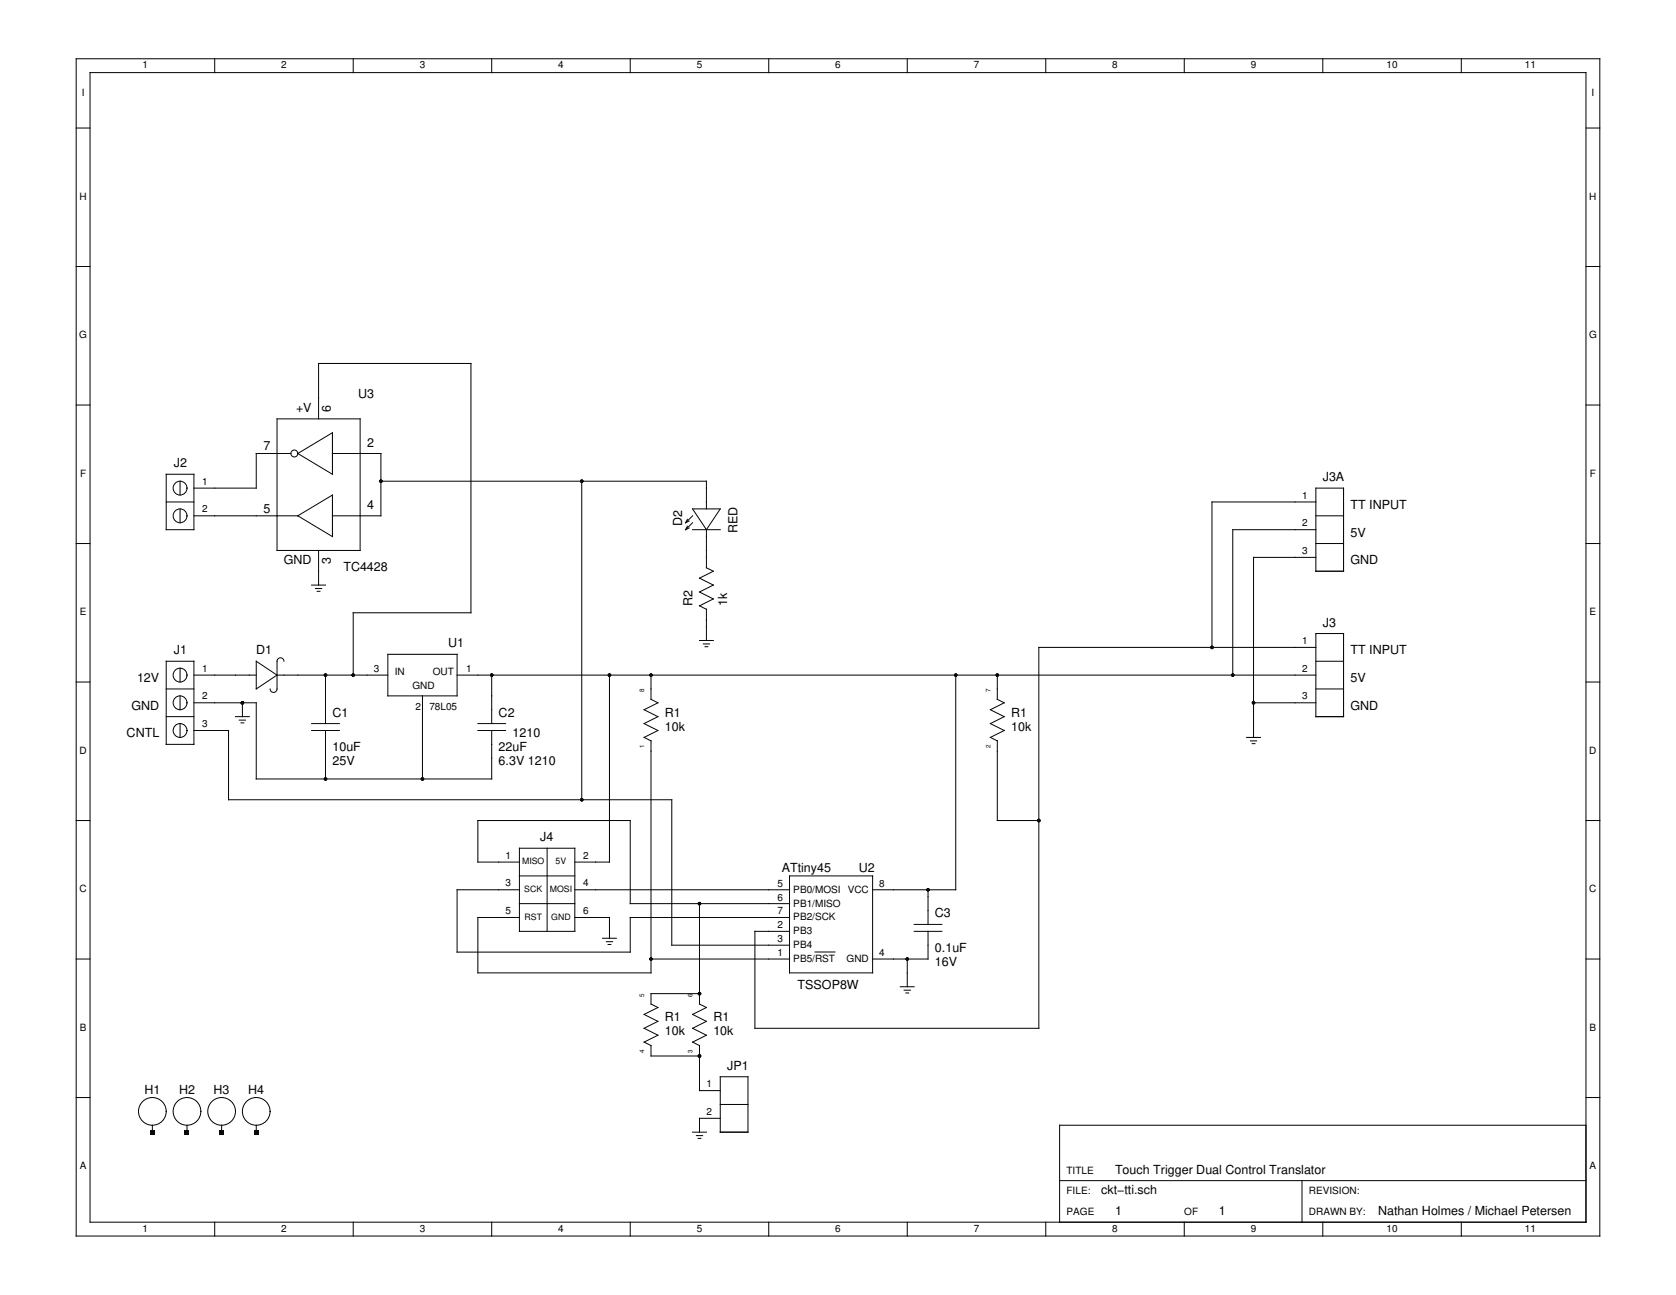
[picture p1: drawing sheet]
<svg xmlns="http://www.w3.org/2000/svg" width="279mm" height="216mm" viewBox="0 0 279 216" stroke-linecap="round" stroke-linejoin="round" font-family="sans-serif">
<g fill="none" stroke="#000" stroke-width=".17">
<path d="M12.7 9.8h254v196.3h-254zM15 12.1h249.4v191.7h-249.4zM35.8 9.8v2.3M58.9 9.8v2.3M82 9.8v2.3M105.1 9.8v2.3M128.2 9.8v2.3M151.2 9.8v2.3M174.3 9.8v2.3M197.4 9.8v2.3M220.5 9.8v2.3M243.6 9.8v2.3"/>
<path d="M12.7 21.3h2.3M264.4 21.3h2.3M12.7 44.4h2.3M264.4 44.4h2.3M12.7 67.5h2.3M27.7 79.1h4.6v9.2h-4.6zM46.2 69.8h13.8v22h-13.8zM48.5 75.6h-5.8v5.8h-10.4M49.6 75.6l5.8-3.5v7zM53.1 69.8v-9.2h25.4v41.6h-19.6v10.4M55.4 75.6h8.1v10.4h-8.1M264.4 67.5h2.3"/>
<path d="M12.7 90.6h2.3M27.7 83.7h4.6M30 80.2v2.3M30 84.8v2.4M32.3 86h17.3M49.6 86l5.8-3.5v7zM52 97.5h2.3M52.6 98.1h1M52.9 98.6h.4M53.1 91.8v5.7M63.5 80.2h54.3v4.6M97 80.2v53.1"/>
<path d="M114.6 87.7l-.3 .6M114.6 86.6l-.3 .6M114.9 88l-.6 .3M114.9 86.9l-.6 .3M115.5 84.8h4.6l-2.3 3.5zM115.5 88.3h4.6M115.5 86l-1.2 1.2M115.5 87.2l-1.2 1.1M117.8 88.3v6.4l1.1 .5-2.3 1.2 2.3 1.1-2.3 1.2 2.3 1.2-2.3 1.1M219.4 90.6h4.6M219.4 88.3h-13.9v24.3M219.4 81.4h4.6v13.8h-4.6z"/>
<path d="M219.4 92.9h-10.4v30M219.4 86h4.6M219.4 83.7h-17.4v24.2M264.4 90.6h2.3M12.7 113.7h2.3M27.7 110.2h4.6v13.9h-4.6zM27.7 114.9h4.6M27.7 119.5h4.6M30 111.4v2.3M30 116v2.3M32.3 112.6h10.4M32.3 117.2h10.4v12.7h39.3v-8.1"/>
<path d="M39.3 119.5h2.3M40.4 117.2v2.3M42.7 110.2l3.5 2.4-3.5 2.3zM46.2 112.6h18.5M47.3 110.2a.58 .58 0 0 0-.5-.5 .58 .58 0 0 0-.6 .5v4.7a.58 .58 0 0 1-.6 .5 .58 .58 0 0 1-.6-.5M54.3 112.6v8M64.7 109.1h11.5v6.9h-11.5zM70.4 116v13.9M76.2 112.6h143.2M82 112.6v8M101.6 112.6v31.1h-5.8M108.5 112.6v4l1.2 .6-2.3 1.1 2.3 1.2-2.3 1.1 2.3 1.2-2.3 1.1 1.1 .6"/>
<path d="M116.6 101l1.2 .6v5.2M116.6 106.8h2.3M117.2 107.4h1.1M117.5 107.8h.5M159.3 112.6v35.7h-13.8M166.3 112.6v4l1.1 .6-2.3 1.1 2.3 1.2-2.3 1.1 2.3 1.2-2.3 1.1 1.2 .6M209 117.2h10.4M219.4 107.9h-46.2v63.5h-47.4v-16.1h5.8M219.4 110.2h4.6M219.4 114.9h4.6M219.4 105.6h4.6v13.9h-4.6zM264.4 113.7h2.3"/>
<path d="M12.7 136.8h2.3M30 120.6v2.3M32.3 121.8h5.8v11.5h73.9v24.3h19.6M39.9 120.1h1M40.2 120.5h.4M52 120.6h4.6M52 121.8h4.6M54.3 121.8v8.1M79.7 120.6h4.6M79.7 121.8h4.6M108.5 123.5v38.7h-28.8v-9.2h6.9M166.3 123.5v13.3h6.9"/>
<path d="M207.8 122.9h2.3M208.5 123.5h1M208.7 124h.5M264.4 136.8h2.3M12.7 159.9h2.3M86.6 143.7h-6.9v-6.9h25.4v13.9h26.5M86.6 148.3h-10.4v10.4h28.9v-5.7h26.5M86.6 150.7h9.2M86.6 146h9.2M86.6 141.4h9.2v13.9h-9.2zM91.2 141.4v13.9M95.8 148.3h35.8"/>
<path d="M95.8 153h5.8v3.4M100.4 156.4h2.4M101.1 157h1M101.4 157.5h.4M108.5 159.9h23.1M116.6 150.7v16.7l1.2 .6-2.3 1.1 2.3 1.2-2.3 1.1 2.3 1.2-2.3 1.1 1.1 .6M131.6 146h13.9v16.2h-13.9zM135.9 158.7h3.3M151.2 159.9v4.6M152.4 155.3h4.6M152.4 154.1h4.6M154.7 155.3v4.6h-9.2"/>
<path d="M154.7 148.3v5.8M264.4 159.9h2.3M108.5 174.3v1.8h8.1M116.6 165.7h-8.1v1.7l1.2 .6-2.3 1.1 2.3 1.2-2.3 1.1 2.3 1.2-2.3 1.1 1.1 .6M116.6 174.3v7.5h3.5M120.1 179.5h4.6v9.3h-4.6zM150.1 164.5h2.3M150.7 165.1h1.1M151 165.5h.5M12.7 183h2.3M25.4 187.6v1.2M31.2 187.6v1.2"/>
<path d="M36.9 187.6v1.2M42.7 187.6v1.2M115.5 188.8h2.3M116.1 189.3h1M116.4 189.8h.4M120.1 186.4h-3.5v2.4M120.1 184.1h4.6M176.6 196.8h87.8M217.1 196.8v7M264.4 187.6h-87.8v16.2M264.4 183h2.3M35.8 203.8v2.3"/>
<path d="M58.9 203.8v2.3M82 203.8v2.3M105.1 203.8v2.3M128.2 203.8v2.3M151.2 203.8v2.3M174.3 203.8v2.3M197.4 203.8v2.3M220.5 203.8v2.3M243.6 203.8v2.3"/>
<circle cx="49.1" cy="75.6" r=".58"/>
<circle cx="30" cy="86" r="1.15"/>
<circle cx="30" cy="81.4" r="1.15"/>
<circle cx="30" cy="117.2" r="1.15"/>
<circle cx="30" cy="112.6" r="1.15"/>
<circle cx="30" cy="121.8" r="1.15"/>
<circle cx="25.4" cy="185.3" r="2.31"/>
<circle cx="31.2" cy="185.3" r="2.31"/>
<circle cx="36.9" cy="185.3" r="2.31"/>
<circle cx="42.7" cy="185.3" r="2.31"/>
</g>
<g fill="#000">
<path d="M25.1 188.4h.6v.7h-.6zM30.8 188.4h.7v.7h-.7zM36.6 188.4h.7v.7h-.7zM42.4 188.4h.7v.7h-.7z"/>
<circle cx="63.5" cy="80.2" r=".29"/>
<circle cx="97" cy="80.2" r=".29"/>
<circle cx="40.4" cy="117.2" r=".29"/>
<circle cx="54.3" cy="112.6" r=".29"/>
<circle cx="58.9" cy="112.6" r=".29"/>
<circle cx="82" cy="112.6" r=".29"/>
<circle cx="101.6" cy="112.6" r=".29"/>
<circle cx="108.5" cy="112.6" r=".29"/>
<circle cx="159.3" cy="112.6" r=".29"/>
<circle cx="166.3" cy="112.6" r=".29"/>
<circle cx="202" cy="107.9" r=".29"/>
<circle cx="205.5" cy="112.6" r=".29"/>
<circle cx="209" cy="117.2" r=".29"/>
<circle cx="54.3" cy="129.9" r=".29"/>
<circle cx="70.4" cy="129.9" r=".29"/>
<circle cx="97" cy="133.3" r=".29"/>
<circle cx="173.2" cy="136.8" r=".29"/>
<circle cx="108.5" cy="159.9" r=".29"/>
<circle cx="116.6" cy="150.7" r=".29"/>
<circle cx="151.2" cy="159.9" r=".29"/>
<circle cx="154.7" cy="148.3" r=".29"/>
<circle cx="116.6" cy="176.1" r=".29"/>
<circle cx="116.6" cy="165.7" r=".29"/>
</g>
<g font-size="2.1">
<text x="49.3" y="68.7">+V</text>
<text x="55.2" y="68.7" transform="rotate(-90 55.2 68.7)">6</text>
<text x="59.7" y="66.4">U3</text>
<text x="29" y="77.9">J2</text>
<text x="43.9" y="75.1">7</text>
<text x="61.2" y="74.5">2</text>
<text x="220.5" y="80.2">J3A</text>
<text x="43.9" y="85.5">5</text>
<text x="61.2" y="84.8">4</text>
<text x="113.7" y="87.7" transform="rotate(-90 113.7 87.7)">D2</text>
<text x="123" y="88.9" transform="rotate(-90 123 88.9)">RED</text>
<text x="225.1" y="84.8">TT INPUT</text>
<text x="225.1" y="89.5">5V</text>
<text x="47.3" y="94.1">GND</text>
<text x="55.2" y="94" transform="rotate(-90 55.2 94)">3</text>
<text x="57.2" y="95.2">TC4428</text>
<text x="225.1" y="94.1">GND</text>
<text x="115.5" y="101" transform="rotate(-90 115.5 101)">R2</text>
<text x="121.2" y="101" transform="rotate(-90 121.2 101)">1k</text>
<text x="74.7" y="107.9">U1</text>
<text x="220.5" y="104.5">J3</text>
<text x="22.8" y="113.7">12V</text>
<text x="29" y="109.1">J1</text>
<text x="42.7" y="109.1">D1</text>
<text x="225.1" y="113.7">5V</text>
<text x="225.1" y="109.1">TT INPUT</text>
<text x="21.9" y="118.3">GND</text>
<text x="55.4" y="119.5">C1</text>
<text x="83.1" y="119.5">C2</text>
<text x="110.8" y="119.5">R1</text>
<text x="168.6" y="119.5">R1</text>
<text x="225.1" y="118.3">GND</text>
<text x="21.1" y="122.9">CNTL</text>
<text x="55.4" y="125.3">10uF</text>
<text x="83.1" y="125.3">22uF</text>
<text x="85.4" y="122.9">1210</text>
<text x="110.8" y="121.8">10k</text>
<text x="168.6" y="121.8">10k</text>
<text x="55.4" y="127.6">25V</text>
<text x="83.1" y="127.6">6.3V 1210</text>
<text x="90.1" y="140.3">J4</text>
<text x="130.3" y="145.5">ATtiny45</text>
<text x="143.2" y="145.5">U2</text>
<text x="155.9" y="153">C3</text>
<text x="155.9" y="158.7">0.1uF</text>
<text x="155.9" y="161">16V</text>
<text x="133" y="164.9">TSSOP8W</text>
<text x="110.8" y="170.3">R1</text>
<text x="110.8" y="172.6">10k</text>
<text x="118.9" y="170.3">R1</text>
<text x="118.9" y="172.6">10k</text>
<text x="121.2" y="178.4">JP1</text>
<text x="24.1" y="182.4">H1</text>
<text x="29.8" y="182.4">H2</text>
<text x="35.6" y="182.4">H3</text>
<text x="41.4" y="182.4">H4</text>
<text x="185.9" y="195.7">Touch Trigger Dual Control Translator</text>
<text x="183.6" y="199.1">ckt−tti.sch</text>
<text x="185.9" y="202.6">1</text>
<text x="203.2" y="202.6">1</text>
<text x="229.8" y="202.6">Nathan Holmes / Michael Petersen</text>
</g>
<g font-size="1.7">
<text x="23.8" y="11.4">1</text>
<text x="46.9" y="11.4">2</text>
<text x="70" y="11.4">3</text>
<text x="93.1" y="11.4">4</text>
<text x="116.1" y="11.4">5</text>
<text x="139.2" y="11.4">6</text>
<text x="162.3" y="11.4">7</text>
<text x="185.4" y="11.4">8</text>
<text x="208.5" y="11.4">9</text>
<text x="231.1" y="11.4">10</text>
<text x="254.2" y="11.4">11</text>
<text x="13.6" y="16">I</text>
<text x="265.3" y="16">I</text>
<text x="13.3" y="33.3">H</text>
<text x="264.9" y="33.3">H</text>
<text x="13.2" y="56.4">G</text>
<text x="264.9" y="56.4">G</text>
<text x="13.3" y="79.5">F</text>
<text x="33.7" y="80.8">1</text>
<text x="217.1" y="83.1">1</text>
<text x="265" y="79.5">F</text>
<text x="33.7" y="85.4">2</text>
<text x="217.1" y="87.7">2</text>
<text x="217.1" y="92.3">3</text>
<text x="13.3" y="102.6">E</text>
<text x="217.1" y="107.4">1</text>
<text x="265" y="102.6">E</text>
<text x="33.7" y="112">1</text>
<text x="62.3" y="112">3</text>
<text x="65.8" y="112.6">IN</text>
<text x="72.1" y="112.6">OUT</text>
<text x="77.7" y="112">1</text>
<text x="217.1" y="112">2</text>
<text x="33.7" y="116.6">2</text>
<text x="68.8" y="114.8">GND</text>
<text x="69.3" y="118.3">2</text>
<text x="71.6" y="118.3">78L05</text>
<text x="217.1" y="116.6">3</text>
<text x="13.3" y="125.7">D</text>
<text x="33.7" y="121.2">3</text>
<text x="264.9" y="125.7">D</text>
<text x="84.3" y="143.1">1</text>
<text x="97.2" y="143.1">2</text>
<text x="13.3" y="148.8">C</text>
<text x="84.3" y="147.8">3</text>
<text x="97.2" y="147.8">4</text>
<text x="129.6" y="147.8">5</text>
<text x="132.3" y="148.8">PB0/MOSI</text>
<text x="141.3" y="148.8">VCC</text>
<text x="146.6" y="147.8">8</text>
<text x="264.9" y="148.8">C</text>
<text x="84.3" y="152.4">5</text>
<text x="97.2" y="152.4">6</text>
<text x="129.6" y="150.1">6</text>
<text x="129.6" y="152.4">7</text>
<text x="129.6" y="154.8">2</text>
<text x="132.3" y="151.2">PB1/MISO</text>
<text x="132.3" y="153.5">PB2/SCK</text>
<text x="132.3" y="155.8">PB3</text>
<text x="129.6" y="157.1">3</text>
<text x="129.6" y="159.4">1</text>
<text x="132.3" y="160.4">PB5/RST</text>
<text x="132.3" y="158.1">PB4</text>
<text x="141.1" y="160.4">GND</text>
<text x="146.6" y="159.4">4</text>
<text x="13.3" y="171.9">B</text>
<text x="265" y="171.9">B</text>
<text x="117.8" y="181.2">1</text>
<text x="117.8" y="185.9">2</text>
<text x="13.3" y="195">A</text>
<text x="177.8" y="195.7">TITLE</text>
<text x="265" y="195">A</text>
<text x="177.8" y="199.1">FILE:</text>
<text x="177.8" y="202.6">PAGE</text>
<text x="197.4" y="202.6">OF</text>
<text x="218.2" y="199.1">REVISION:</text>
<text x="218.2" y="202.6">DRAWN BY:</text>
<text x="23.8" y="205.3">1</text>
<text x="46.9" y="205.3">2</text>
<text x="70" y="205.3">3</text>
<text x="93.1" y="205.3">4</text>
<text x="116.1" y="205.3">5</text>
<text x="139.2" y="205.3">6</text>
<text x="162.3" y="205.3">7</text>
<text x="185.4" y="205.3">8</text>
<text x="208.5" y="205.3">9</text>
<text x="231.1" y="205.3">10</text>
<text x="254.2" y="205.3">11</text>
</g>
<g font-size="1.5">
<text x="87" y="144.1">MISO</text>
<text x="87.4" y="148.7">SCK</text>
<text x="91.7" y="148.7">MOSI</text>
<text x="92.6" y="144.1">5V</text>
<text x="87.4" y="153.3">RST</text>
<text x="91.9" y="153.3">GND</text>
</g>
<g font-size="1">
<text x="107.4" y="115.4" transform="rotate(-90 107.4 115.4)">8</text>
<text x="165.1" y="115.4" transform="rotate(-90 165.1 115.4)">7</text>
<text x="107.4" y="124.7" transform="rotate(-90 107.4 124.7)">1</text>
<text x="165.1" y="124.7" transform="rotate(-90 165.1 124.7)">2</text>
<text x="107.4" y="166.2" transform="rotate(-90 107.4 166.2)">5</text>
<text x="115.5" y="166.2" transform="rotate(-90 115.5 166.2)">6</text>
<text x="107.4" y="175.5" transform="rotate(-90 107.4 175.5)">4</text>
<text x="115.5" y="175.5" transform="rotate(-90 115.5 175.5)">3</text>
</g>
</svg>
